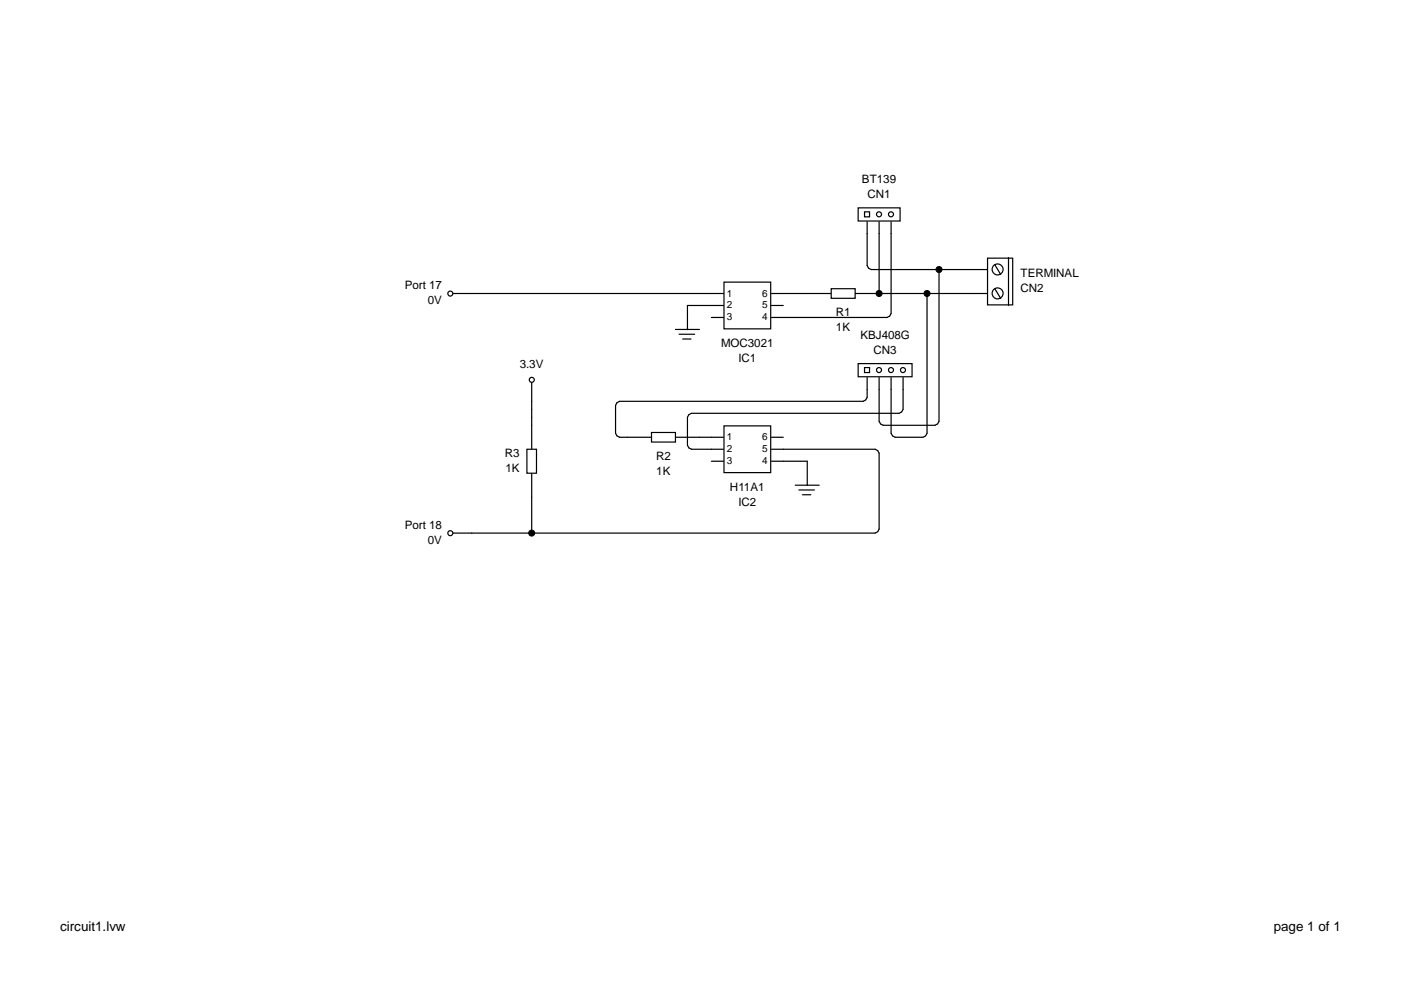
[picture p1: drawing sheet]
<svg xmlns="http://www.w3.org/2000/svg" width="297mm" height="210mm" viewBox="0 0 297 210" stroke-linecap="round" stroke-linejoin="round" font-family="sans-serif">
<path d="M183.9 47v2.5M186.4 47v2.5M188.9 47v2.5" fill="none" stroke="#000" stroke-width=".25"/>
<path d="M181.9 44.1h8.9v2.8h-8.9z" fill-rule="evenodd" fill="#fff"/>
<path d="M181.9 44.1h8.9v2.8h-8.9z" fill="none" stroke="#000" stroke-width=".25"/>
<path d="M183.3 44.9h1.1v1.1h-1.1z" fill-rule="evenodd" fill="#fff"/>
<path d="M183.3 44.9h1.1v1.1h-1.1z" fill="none" stroke="#000" stroke-width=".25"/>
<circle cx="186.4" cy="45.4" r=".54" fill="#fff"/>
<circle cx="186.4" cy="45.4" r=".54" fill="none" stroke="#000" stroke-width=".25"/>
<circle cx="188.9" cy="45.4" r=".54" fill="#fff"/>
<g fill="none" stroke="#000" stroke-width=".25">
<path d="M150.8 62.2h2.6M150.8 64.8h2.6M150.8 67.3h2.6M163.6 62.2h2.5M163.6 64.8h2.5M163.6 67.3h2.5"/>
<circle cx="188.9" cy="45.4" r=".54"/>
</g>
<path d="M153.5 59.8h9.9v9.9h-9.9z" fill-rule="evenodd" fill="#fff"/>
<path d="M153.5 59.8h9.9v9.9h-9.9zM150.8 92.7h2.6M150.8 95.2h2.6M150.8 97.8h2.6M163.6 92.7h2.5M163.6 95.2h2.5M163.6 97.8h2.5" fill="none" stroke="#000" stroke-width=".25"/>
<path d="M153.5 90.3h9.9v9.9h-9.9z" fill-rule="evenodd" fill="#fff"/>
<path d="M206.7 57.1h2.6M206.7 62.2h2.6M153.5 90.3h9.9v9.9h-9.9z" fill="none" stroke="#000" stroke-width=".25"/>
<path d="M209.4 54.7h5.3v9.9h-5.3z" fill-rule="evenodd" fill="#fff"/>
<path d="M209.4 54.7h5.3v9.9h-5.3zM213.8 54.6v10.2" fill="none" stroke="#000" stroke-width=".25"/>
<circle cx="211.5" cy="57.1" r="1.17" fill="#fff"/>
<g fill="none" stroke="#000" stroke-width=".25">
<path d="M210.9 56.1l1.3 2.1"/>
<circle cx="211.5" cy="57.1" r="1.17"/>
</g>
<circle cx="211.5" cy="62.2" r="1.17" fill="#fff"/>
<g fill="none" stroke="#000" stroke-width=".25">
<path d="M171.2 62.2h5.1M181.4 62.2h5M210.9 61.2l1.3 2.1"/>
<circle cx="211.5" cy="62.2" r="1.17"/>
</g>
<path d="M176.2 61.2h5.1v2h-5.1z" fill-rule="evenodd" fill="#fff"/>
<path d="M176.2 61.2h5.1v2h-5.1zM133.1 92.7h5.1M143.3 92.7h5" fill="none" stroke="#000" stroke-width=".25"/>
<path d="M138.1 91.7h5.1v2h-5.1z" fill-rule="evenodd" fill="#fff"/>
<path d="M112.7 90.2v5.1M138.1 91.7h5.1v2h-5.1zM112.7 100.4v5" fill="none" stroke="#000" stroke-width=".25"/>
<path d="M111.7 95.2h2v5.1h-2z" fill-rule="evenodd" fill="#fff"/>
<path d="M95.9 62.2h4.1M143.2 69.8h5.1M144 70.9h3.3M144.7 71.9h1.8M145.8 64.8v5.1M111.7 95.2h2v5.1h-2zM112.7 80.9v4.2M183.9 80.1v2.4M186.4 80.1v2.4M188.9 80.1v2.4M191.5 80.1v2.4M95.9 113h4.1" fill="none" stroke="#000" stroke-width=".25"/>
<path d="M181.9 77.1h11.5v2.8h-11.5z" fill-rule="evenodd" fill="#fff"/>
<path d="M181.9 77.1h11.5v2.8h-11.5z" fill="none" stroke="#000" stroke-width=".25"/>
<path d="M183.3 77.9h1.1v1.1h-1.1z" fill-rule="evenodd" fill="#fff"/>
<path d="M183.3 77.9h1.1v1.1h-1.1z" fill="none" stroke="#000" stroke-width=".25"/>
<circle cx="186.4" cy="78.5" r=".54" fill="#fff"/>
<circle cx="186.4" cy="78.5" r=".54" fill="none" stroke="#000" stroke-width=".25"/>
<circle cx="188.9" cy="78.5" r=".54" fill="#fff"/>
<circle cx="188.9" cy="78.5" r=".54" fill="none" stroke="#000" stroke-width=".25"/>
<circle cx="191.4" cy="78.5" r=".54" fill="#fff"/>
<g fill="none" stroke="#000" stroke-width=".25">
<path d="M171.2 97.8v5.1M168.6 102.9h5.1M169.4 103.9h3.3M170.1 104.9h1.8"/>
<circle cx="191.4" cy="78.5" r=".54"/>
</g>
<circle cx="95.5" cy="62.2" r=".54" fill="#fff"/>
<circle cx="95.5" cy="62.2" r=".54" fill="none" stroke="#000" stroke-width=".25"/>
<circle cx="95.5" cy="113" r=".54" fill="#fff"/>
<circle cx="95.5" cy="113" r=".54" fill="none" stroke="#000" stroke-width=".25"/>
<circle cx="112.7" cy="80.5" r=".54" fill="#fff"/>
<g fill="none" stroke="#000" stroke-width=".25">
<path d="M183.9 49.5v6.8l.2 .6 .6 .2h22M186.4 49.5v12.7h20.3M188.9 49.5v17l-.3 .5-.5 .3h-22M199.1 57.1v32.2l-.3 .6-.6 .3h-11l-.5-.3-.3-.6v-6.8M100 62.2h50.8M145.8 64.8h5M166.1 62.2h5.1M196.6 62.2v29.7l-.3 .5-.6 .3h-5.9l-.6-.3-.3-.5v-9.4M112.7 85.1v5.1M148.3 92.7h2.5M166.1 95.2h19.4l.6 .3 .3 .6v16.1l-.3 .5-.6 .3h-85.5M166.1 97.8h5.1"/>
<path d="M183.9 82.5v1.7l-.3 .6-.6 .3h-51.6l-.6 .3-.3 .5v6l.3 .5 .6 .3h1.7M191.5 82.5v4.3l-.3 .5-.6 .3h-44l-.6 .3-.2 .6v5.9l.2 .6 .6 .2h4.2M112.7 105.4v7.6"/>
<circle cx="112.7" cy="80.5" r=".54"/>
</g>
<g fill="#000">
<circle cx="199.1" cy="57.1" r=".64"/>
<circle cx="186.4" cy="62.2" r=".64"/>
<circle cx="196.5" cy="62.2" r=".64"/>
<circle cx="112.7" cy="113" r=".64"/>
</g>
<g fill="none" stroke="#000" stroke-width=".21">
<circle cx="199.1" cy="57.1" r=".64"/>
<circle cx="186.4" cy="62.2" r=".64"/>
<circle cx="196.5" cy="62.2" r=".64"/>
<circle cx="112.7" cy="113" r=".64"/>
</g>
<g font-size="2.8">
<text x="12.7" y="197.4">circuit1.lvw</text>
<text x="270.1" y="197.4">page 1 of 1</text>
</g>
<g font-size="2.5">
<text x="182.7" y="38.8">BT139</text>
<text x="183.9" y="42">CN1</text>
<text x="216.4" y="58.8">TERMINAL</text>
<text x="85.8" y="61.3">Port 17</text>
<text x="90.7" y="64.5">0V</text>
<text x="216.4" y="61.9">CN2</text>
<text x="177.2" y="67">R1</text>
<text x="177.2" y="70.2">1K</text>
<text x="182.4" y="71.8">KBJ408G</text>
<text x="152.9" y="73.6">MOC3021</text>
<text x="156.5" y="76.8">IC1</text>
<text x="185.2" y="75">CN3</text>
<text x="110.2" y="78.1">3.3V</text>
<text x="107.1" y="96.9">R3</text>
<text x="107.2" y="100">1K</text>
<text x="139.1" y="97.5">R2</text>
<text x="139.1" y="100.7">1K</text>
<text x="154.8" y="104.1">H11A1</text>
<text x="156.5" y="107.3">IC2</text>
<text x="85.8" y="112.1">Port 18</text>
<text x="90.7" y="115.3">0V</text>
</g>
<g font-size="2.1">
<text x="154.1" y="62.9">1</text>
<text x="154.1" y="65.4">2</text>
<text x="161.6" y="65.4">5</text>
<text x="161.6" y="62.9">6</text>
<text x="154.1" y="67.9">3</text>
<text x="161.6" y="67.9">4</text>
<text x="154.1" y="93.3">1</text>
<text x="154.1" y="95.9">2</text>
<text x="161.6" y="95.9">5</text>
<text x="161.6" y="93.3">6</text>
<text x="154.1" y="98.4">3</text>
<text x="161.6" y="98.4">4</text>
</g>
</svg>
